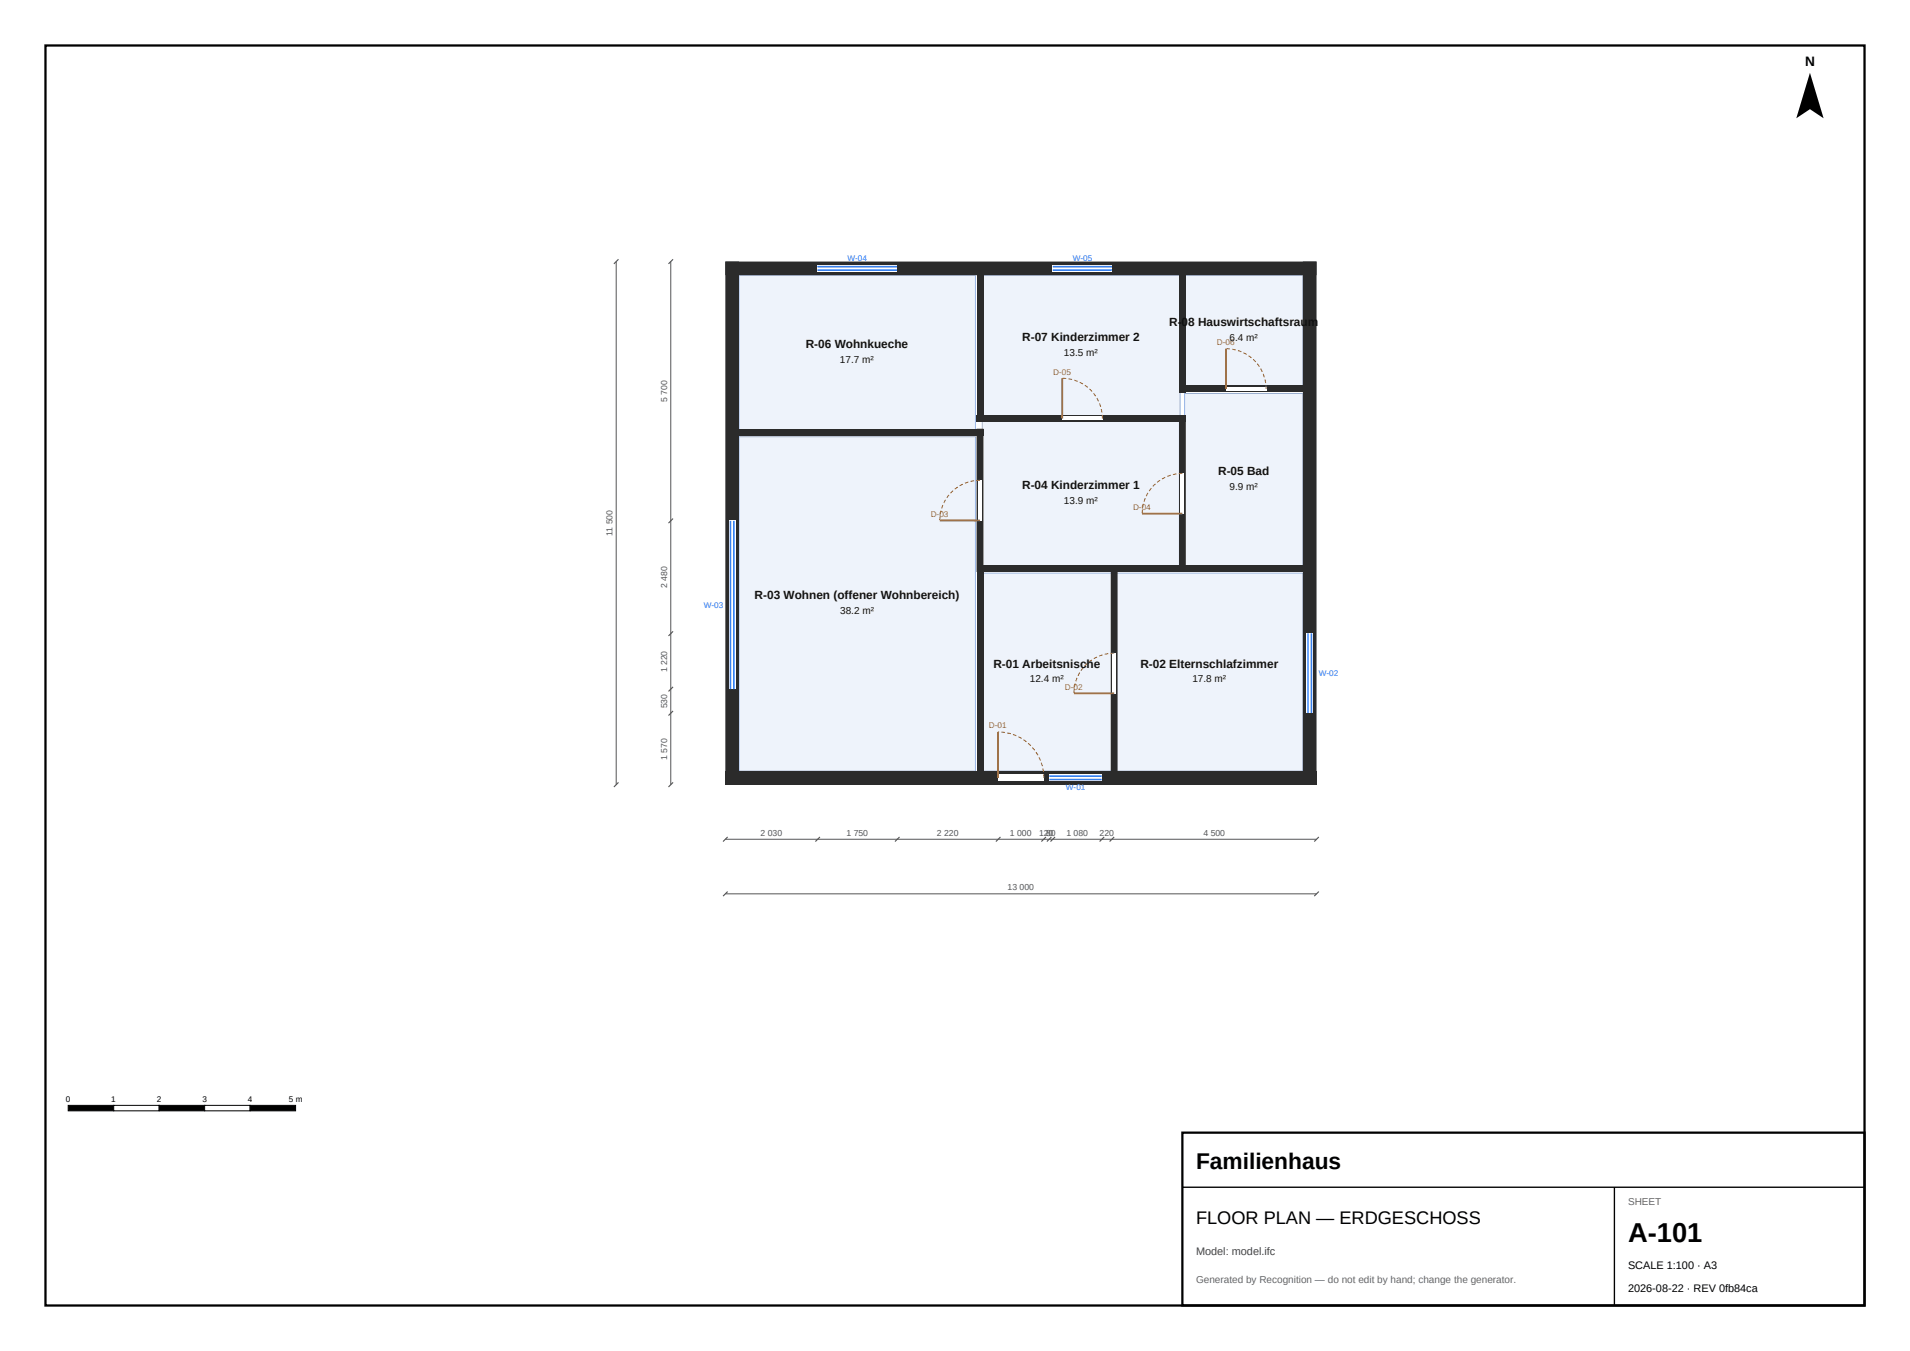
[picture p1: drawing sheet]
<svg xmlns="http://www.w3.org/2000/svg" width="420mm" height="297mm" viewBox="0 0 420 297" stroke-linecap="round" stroke-linejoin="round" font-family="sans-serif">
<g fill="#eef3fb" stroke="#9fb3d9" stroke-width=".22">
<path d="M162.5 96h52v73.5h-52z" fill-rule="evenodd"/>
<path d="M162.5 60.5h52v34h-52z" fill-rule="evenodd"/>
<path d="M216 126h28.5v43.5h-28.5z" fill-rule="evenodd"/>
<path d="M245.5 126h41v43.5h-41z" fill-rule="evenodd"/>
<path d="M216 92.5h43.5v32h-43.5z" fill-rule="evenodd"/>
<path d="M216 60.5h43.5v31h-43.5z" fill-rule="evenodd"/>
<path d="M260.5 86.5h26v38h-26z" fill-rule="evenodd"/>
<path d="M260.5 60.5h26v24.5h-26z" fill-rule="evenodd"/>
</g>
<g fill="#2b2b2b">
<path d="M159.5 169.5h130v3h-130z" fill-rule="evenodd"/>
<path d="M286.5 57.5h3v115h-3z" fill-rule="evenodd"/>
<path d="M159.5 57.5h130v3h-130z" fill-rule="evenodd"/>
<path d="M159.5 57.5h3v115h-3z" fill-rule="evenodd"/>
<path d="M160.3 94.2h55.9v1.6h-55.9z" fill-rule="evenodd"/>
<path d="M214.7 124.2h1.5v47.6h-1.5z" fill-rule="evenodd"/>
<path d="M214.7 94.2h1.5v31.6h-1.5z" fill-rule="evenodd"/>
<path d="M214.7 58.2h1.5v34.6h-1.5z" fill-rule="evenodd"/>
<path d="M244.3 124.2h1.4v47.6h-1.4z" fill-rule="evenodd"/>
<path d="M214.7 124.2h31v1.6h-31z" fill-rule="evenodd"/>
<path d="M244.3 124.2h16.4v1.6h-16.4z" fill-rule="evenodd"/>
<path d="M259.3 124.2h29.5v1.6h-29.5z" fill-rule="evenodd"/>
<path d="M214.7 91.2h46v1.6h-46z" fill-rule="evenodd"/>
<path d="M259.3 91.2h1.4v34.6h-1.4z" fill-rule="evenodd"/>
<path d="M259.3 58.2h1.4v28h-1.4z" fill-rule="evenodd"/>
<path d="M259.3 84.7h29.5v1.5h-29.5z" fill-rule="evenodd"/>
</g>
<g fill="#fff">
<path d="M219.4 170.2h10.1v1.6h-10.1z" fill-rule="evenodd"/>
<path d="M244.6 143.6h.8v8.8h-.8z" fill-rule="evenodd"/>
<path d="M215.1 105.6h.8v8.8h-.8z" fill-rule="evenodd"/>
<path d="M233.6 91.6h8.8v.8h-8.8z" fill-rule="evenodd"/>
<path d="M259.6 104.1h.8v8.8h-.8z" fill-rule="evenodd"/>
<path d="M269.6 85.1h8.8v.8h-8.8z" fill-rule="evenodd"/>
<path d="M160.3 114.5h1.5v37h-1.5z" fill-rule="evenodd"/>
<path d="M179.7 58.2h17.5v1.6h-17.5z" fill-rule="evenodd"/>
<path d="M230.7 170.2h11.5v1.6h-11.5z" fill-rule="evenodd"/>
<path d="M287.3 139.2h1.5v17.6h-1.5z" fill-rule="evenodd"/>
<path d="M231.5 58.2h13v1.6h-13z" fill-rule="evenodd"/>
</g>
<path d="M179.7 59.4h17.5M179.7 58.6h17.5M231.5 59.4h13M231.5 58.6h13M160.6 114.5v37M161.4 114.5v37M287.6 139.2v17.6M288.4 139.2v17.6M230.7 171.4h11.5M230.7 170.6h11.5" fill="none" stroke="#2a7fff" stroke-width=".35"/>
<path d="M269.6 76.7v8.8M233.6 83.1v8.9M206.7 114.4h8.8M251.2 112.9h8.8M236.2 152.4h8.8M219.4 160.9v10.1" fill="none" stroke="#b5651d" stroke-width=".4"/>
<path d="M242.4 92a8.9 8.9 0 0 0-8.8-8.9M278.4 85.5a8.8 8.8 0 0 0-8.8-8.8M215.5 105.6a8.8 8.8 0 0 0-8.8 8.8M260 104.1a8.8 8.8 0 0 0-8.8 8.8M245 143.6a8.9 8.9 0 0 0-8.8 8.8M229.5 171a10.1 10.1 0 0 0-10.1-10.1" fill="none" stroke="#b5651d" stroke-width=".22" stroke-dasharray=".8 .5" stroke-linecap="butt"/>
<path d="M135.5 57.5v115M147.5 57.5v115M159.5 184.5h130M159.5 196.5h130" fill="none" stroke="#555" stroke-width=".22"/>
<g fill="#000" stroke="#555" stroke-width=".25">
<path d="M135 58l1-1zM147 58l1-1zM147 115l1-1zM147 139.8l1-1zM147 157.3l1-1zM147 152l1-1zM136 172l-1 1zM147 173l1-1zM159 185l1-1zM159 197l1-1zM180.3 184l-1 1zM197.8 184l-1 1z"/>
<path d="M220 184l-1 1zM229 185l1-1zM230.2 185l1-1zM232 184l-1 1zM241.8 185l1-1zM244 185l1-1zM290 184l-1 1zM289 197l1-1z"/>
</g>
<path d="M398 16l3 10-3-2-3 2z" fill="#000"/>
<path d="M15 243h10v1.2h-10z" fill="#000" stroke="#000" stroke-width=".22"/>
<path d="M25 243h10v1.2h-10z" fill="#fff" stroke="#000" stroke-width=".22"/>
<path d="M35 243h10v1.2h-10z" fill="#000" stroke="#000" stroke-width=".22"/>
<path d="M45 243h10v1.2h-10z" fill="#fff" stroke="#000" stroke-width=".22"/>
<path d="M55 243h10v1.2h-10z" fill="#000" stroke="#000" stroke-width=".22"/>
<path d="M260 249h150v38h-150z" fill="#fff" stroke="#000" stroke-width=".5"/>
<path d="M260 261h150M355 261v26" fill="none" stroke="#000" stroke-width=".3"/>
<path d="M10 10h400v277h-400z" fill="none" stroke="#000" stroke-width=".5"/>
<text font-size="6" x="358" y="273">A-101</text>
<text font-size="5" x="263" y="257">Familienhaus</text>
<text font-size="4" x="263" y="269">FLOOR PLAN — ERDGESCHOSS</text>
<text font-size="3" x="396.9" y="14.5">N</text>
<g font-size="2.6" fill="#111">
<text x="257.1" y="71.8">R-08 Hauswirtschaftsraum</text>
<text x="177.2" y="76.5">R-06 Wohnkueche</text>
<text x="224.8" y="75">R-07 Kinderzimmer 2</text>
<text x="224.8" y="107.5">R-04 Kinderzimmer 1</text>
<text x="267.9" y="104.5">R-05 Bad</text>
<text x="165.9" y="131.8">R-03 Wohnen (offener Wohnbereich)</text>
<text x="218.4" y="146.8">R-01 Arbeitsnische</text>
<text x="250.8" y="146.8">R-02 Elternschlafzimmer</text>
</g>
<text font-size="2.4" fill="#444" x="263" y="276">Model: model.ifc</text>
<g font-size="2.4">
<text x="358" y="279">SCALE 1:100 · A3</text>
<text x="358" y="284">2026-08-22 · REV 0fb84ca</text>
</g>
<g font-size="2.2" fill="#111">
<text x="270.3" y="75">6.4 m²</text>
<text x="184.7" y="79.7">17.7 m²</text>
<text x="234" y="78.2">13.5 m²</text>
<text x="270.4" y="107.7">9.9 m²</text>
<text x="234" y="110.7">13.9 m²</text>
<text x="184.8" y="134.9">38.2 m²</text>
<text x="226.5" y="149.9">12.4 m²</text>
<text x="262.2" y="149.9">17.8 m²</text>
</g>
<g font-size="2.2" fill="#666">
<text x="358" y="265">SHEET</text>
<text x="263" y="282">Generated by Recognition — do not edit by hand; change the generator.</text>
</g>
<g font-size="1.9" fill="#555">
<text x="146.7" y="88.4" transform="rotate(-90 146.7 88.4)">5 700</text>
<text x="134.7" y="117.9" transform="rotate(-90 134.7 117.9)">11 500</text>
<text x="146.7" y="129.3" transform="rotate(-90 146.7 129.3)">2 480</text>
<text x="146.7" y="147.8" transform="rotate(-90 146.7 147.8)">1 220</text>
<text x="146.7" y="155.7" transform="rotate(-90 146.7 155.7)">530</text>
<text x="146.7" y="167.1" transform="rotate(-90 146.7 167.1)">1 570</text>
<text x="167.3" y="183.7">2 030</text>
<text x="186.1" y="183.7">1 750</text>
<text x="206" y="183.7">2 220</text>
<text x="222.1" y="183.7">1 000</text>
<text x="228.5" y="183.7">120</text>
<text x="230" y="183.7">80</text>
<text x="234.5" y="183.7">1 080</text>
<text x="241.8" y="183.7">220</text>
<text x="264.6" y="183.7">4 500</text>
<text x="221.6" y="195.7">13 000</text>
</g>
<g font-size="1.8" fill="#2a7fff">
<text x="186.4" y="57.4">W-04</text>
<text x="235.9" y="57.4">W-05</text>
<text x="154.8" y="133.7">W-03</text>
<text x="290" y="148.7">W-02</text>
<text x="234.4" y="173.6">W-01</text>
</g>
<g font-size="1.8" fill="#b5651d">
<text x="267.6" y="75.8">D-06</text>
<text x="231.6" y="82.4">D-05</text>
<text x="204.7" y="113.6">D-03</text>
<text x="249.2" y="112.1">D-04</text>
<text x="234.2" y="151.6">D-02</text>
<text x="217.5" y="160.1">D-01</text>
</g>
<g font-size="1.8">
<text x="14.5" y="242.2">0</text>
<text x="24.5" y="242.2">1</text>
<text x="34.5" y="242.2">2</text>
<text x="44.5" y="242.2">3</text>
<text x="54.5" y="242.2">4</text>
<text x="63.5" y="242.2">5 m</text>
</g>
</svg>
